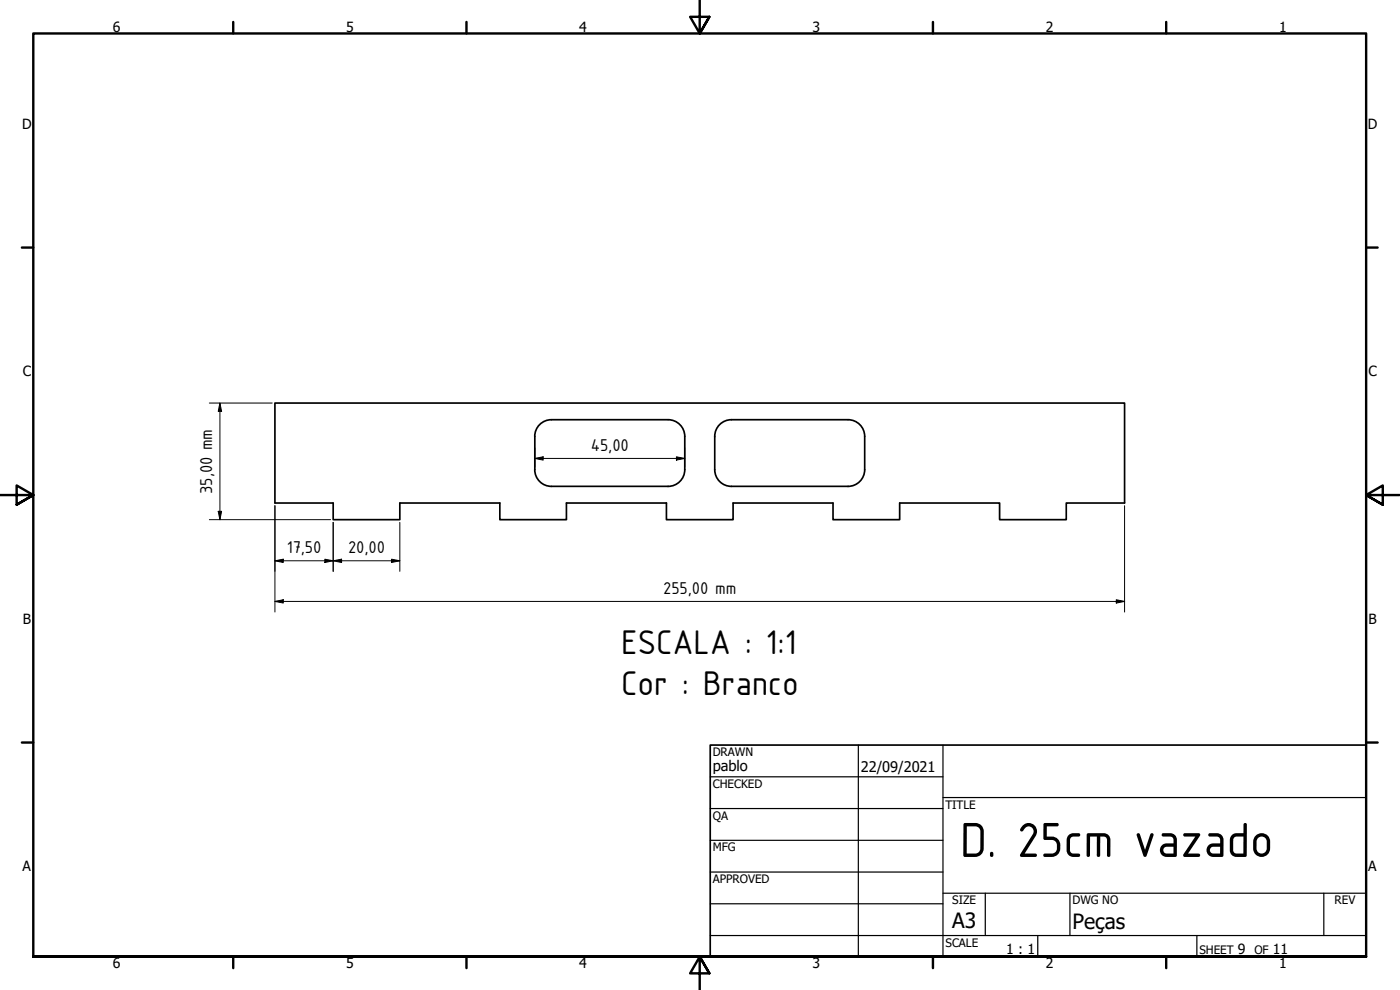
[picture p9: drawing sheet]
<svg xmlns="http://www.w3.org/2000/svg" width="420mm" height="297mm" viewBox="0 0 420 297" stroke-linecap="round" stroke-linejoin="round" font-family="sans-serif">
<!-- layer: Visible (ISO) -->
<path d="M82.5 120.9h255v30h-17.5v5h-20v-5h-30v5h-20v-5h-30v5h-20v-5h-30v5h-20v-5h-30v5h-20v-5h-17.5zM161.7 127.7a5 5 0 0 1 3.8-1.8h35a5 5 0 0 1 5 5v10a5 5 0 0 1-5 5h-35a5 5 0 0 1-5-5v-10a5 5 0 0 1 1.2-3.2zM215.7 127.7a5 5 0 0 1 3.8-1.8h35a5 5 0 0 1 5 5v10a5 5 0 0 1-5 5h-35a5 5 0 0 1-5-5v-10a5 5 0 0 1 1.2-3.2z" fill="none" stroke="#000" stroke-width=".51"/>
<!-- layer: Border (ANSI) -->
<g fill="none" stroke="#000" stroke-width=".72">
<path d="M70 6.6v3.4M140 6.6v3.4M210 0v10l-2.9-5h5.8l-2.9 5 2.9-5M280 6.6v3.4M350 6.6v3.4M6.6 74.3h3.4M410 74.3h3.4M0 148.5h10l-5-2.8v5.7l5-2.9-5 2.9M420 148.5h-10l5-2.8v5.7l-5-2.9 5 2.9M6.6 222.8h3.4M410 222.8h3.4M10 287v-277h400v277h-400h400"/>
<path d="M70 287v3.5M140 287v3.5M212.9 292l-2.9-5 2.9 5h-5.8l2.9-5v10M280 287v3.5M350 287v3.5"/>
</g>
<!-- layer: Title (ANSI) -->
<g fill="none" stroke="#000" stroke-width=".36">
<path d="M213.1 233.1h69.9M257.6 223.5v63.5M283 239.3h127M283 223.5v63.5M213.1 242.6h69.9M213.1 252.1h69.9M213.1 261.6h69.9M213.1 271.2h69.9M283 268h127M295.7 268v12.7M321.1 268v12.7M397.3 268v12.7"/>
<path d="M213.1 280.7h196.9M311.4 280.7v6.3M359.2 280.7v6.3"/>
</g>
<path d="M213.1 223.5h196.9v63.5h-196.9z" fill="none" stroke="#000" stroke-width=".51"/>
<!-- layer: Dimension (ISO) -->
<g fill="none" stroke="#000" stroke-width=".3">
<path d="M62.8 120.9h18.9M66 120.9l.5 2.5h-1zM66 120.9v35M160.5 137.5l2.5-.4v1zM160.5 137.5h45M160.5 134.4v5.7M203 137.1l2.5 .4-2.5 .6zM205.5 134.4v5.7M62.8 155.9h36.4M65.5 153.4h1l-.5 2.5zM82.5 151.7v31.9M100 156.7v14.7"/>
<path d="M120 156.7v14.7M337.5 151.7v31.9M82.5 168.3l2.5-.5v1zM82.5 168.3h37.5M97.5 167.8l2.5 .5-2.5 .5zM100 168.3l2.5-.5v1zM117.5 167.8l2.5 .5-2.5 .5zM335 179.9l2.5 .6-2.5 .4zM82.5 180.5l2.5-.6v1zM82.5 180.5h255"/>
</g>
<g fill="#000">
<path d="M66 120.9l.5 2.5h-1z" fill-rule="evenodd"/>
<path d="M160.5 137.5l2.5-.4v1z" fill-rule="evenodd"/>
<path d="M203 137.1l2.5 .4-2.5 .6z" fill-rule="evenodd"/>
<path d="M65.5 153.4h1l-.5 2.5z" fill-rule="evenodd"/>
<path d="M82.5 180.5l2.5-.6v1z" fill-rule="evenodd"/>
<path d="M82.5 168.3l2.5-.5v1z" fill-rule="evenodd"/>
<path d="M97.5 167.8l2.5 .5-2.5 .5z" fill-rule="evenodd"/>
<path d="M100 168.3l2.5-.5v1z" fill-rule="evenodd"/>
<path d="M117.5 167.8l2.5 .5-2.5 .5z" fill-rule="evenodd"/>
<path d="M335 179.9l2.5 .6-2.5 .4z" fill-rule="evenodd"/>
</g>
<text font-size="15.8" x="288.1" y="257.1">D. 25cm vazado</text>
<g font-size="11.1">
<text x="186.4" y="196.2">ESCALA : 1:1</text>
<text x="186.4" y="208.6">Cor : Branco</text>
</g>
<g font-size="6.3">
<text x="285.8" y="278.5">A3</text>
<text x="321.9" y="278.6">Peças</text>
</g>
<g font-size="5.5">
<text x="177.3" y="135.2">45,00</text>
<text x="63.7" y="148.1" transform="rotate(-90 63.7 148.1)">35,00 mm</text>
<text x="86.1" y="166">17,50</text>
<text x="104.5" y="166">20,00</text>
<text x="199.1" y="178.1">255,00 mm</text>
</g>
<g font-size="4.4">
<text x="213.9" y="231.4">pablo</text>
<text x="258.4" y="231.6">22/09/2021</text>
</g>
<g font-size="4.2">
<text x="33.9" y="9.6">6</text>
<text x="103.9" y="9.6">5</text>
<text x="173.9" y="9.6">4</text>
<text x="243.9" y="9.6">3</text>
<text x="313.9" y="9.6">2</text>
<text x="383.9" y="9.6">1</text>
<text x="6.6" y="38.7">D</text>
<text x="410.5" y="38.7">D</text>
<text x="6.8" y="112.9">C</text>
<text x="410.7" y="112.9">C</text>
<text x="6.8" y="187.2">B</text>
<text x="410.7" y="187.2">B</text>
<text x="6.8" y="261.4">A</text>
<text x="410.7" y="261.4">A</text>
<text x="302" y="286.3">1 : 1</text>
<text x="371.5" y="286.2">9</text>
<text x="382" y="286.2">11</text>
<text x="33.9" y="290.5">6</text>
<text x="103.9" y="290.5">5</text>
<text x="173.9" y="290.5">4</text>
<text x="243.9" y="290.5">3</text>
<text x="313.9" y="290.5">2</text>
<text x="383.9" y="290.5">1</text>
</g>
<g font-size="3.5">
<text x="213.9" y="226.9">DRAWN</text>
<text x="213.9" y="236.4">CHECKED</text>
<text x="213.9" y="245.9">QA</text>
<text x="283.8" y="242.6">TITLE</text>
<text x="213.9" y="255.5">MFG</text>
<text x="213.9" y="265">APPROVED</text>
<text x="285.8" y="271.3">SIZE</text>
<text x="321.9" y="271.3">DWG NO</text>
<text x="400.5" y="271.3">REV</text>
<text x="283.8" y="284">SCALE</text>
<text x="360" y="286.2">SHEET</text>
<text x="376.4" y="286.2">OF</text>
</g>
</svg>
